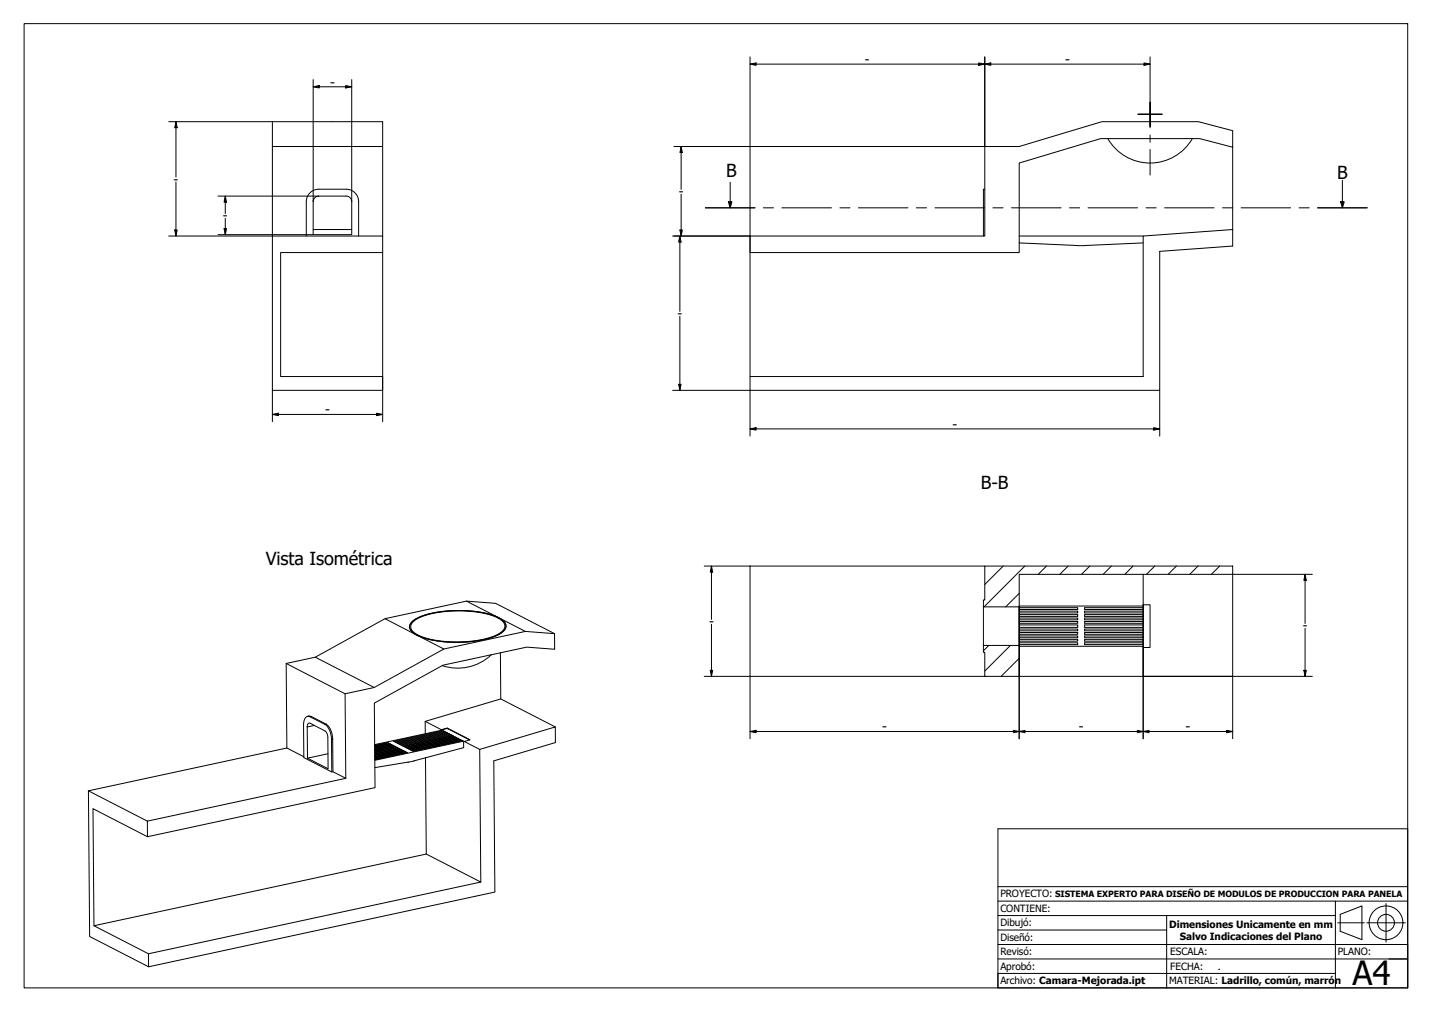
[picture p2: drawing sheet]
<svg xmlns="http://www.w3.org/2000/svg" width="297mm" height="210mm" viewBox="0 0 297 210" stroke-linecap="round" stroke-linejoin="round" font-family="sans-serif">
<!-- layer: Sombreado (ISO) -->
<g fill="none" stroke="#000" stroke-width=".21">
<path d="M208.1 117.4l-3.8 3.8M212.6 117.4l-8.5 8.5M217.1 117.4l-1.7 1.7M221.6 117.4l-1.8 1.7M226.1 117.4l-1.8 1.7M230.5 117.4l-1.7 1.7M235 117.4l-1.7 1.7M239.5 117.4l-1.7 1.7M244 117.4l-1.7 1.7M248.5 117.4l-1.7 1.7M253 117.4l-1.7 1.7M205.1 133.9l-1.1 1.1"/>
<path d="M209.6 133.9l-5.3 5.3M211.4 136.5l-3.7 3.8M211.4 123.1l-2.8 2.8"/>
</g>
<!-- layer: Visible (ISO) -->
<g fill="none" stroke="#000" stroke-width=".21">
<path d="M56.5 30.4h22.9M204.3 39.2h-.3v9.8M229.8 28.7a10.1 10.1 0 0 0 17.5 .1M255.7 30.5v17.1M56.5 49h22.9v3.4h-21.2v25.7h21.2v2.9h-22.9zM56.5 49v-23.8h22.9v23.8M63.5 49v-7.2a2.57 2.57 0 0 1 2.6-2.6h5.7a2.57 2.57 0 0 1 2.6 2.6v7.2M65 47.6h8M65.2 41.1l.5-.4h.4h5.7a1.14 1.14 0 0 1 1.2 1.1v6.9h-8v-6.9zM79.4 52.4v25.7M155.6 52.4h55.8v-18.6l16.9-5.1h20.6l6.8 1.8v-3.4l-7.1-1.9h-20l-17.2 5.2h-7.1v18.6h-48.7v32h85v-28.9l15.1-1.1v-3.4l-18.6 1.4v29.1h-81.5M211.4 50.4l12.2 .6 13.5-.6"/>
<path d="M211.4 49h25.7M204.3 117.4h51.4v1.7h-44.3v6.8h-7.4v-1.5h.3zM204.3 117.4h-48.7v22.9h48.7v-5h-.3v-1.4h7.4v6.4h-7.1M237.1 119.1v6.3h1.5v8.9h-1.5v6M255.7 119.1v21.2h-18.6M59.4 137.6l12.2 6.3M65.4 136.3l12.2 6.3M79.9 128.3l12.2 6.3M85.4 129a13.6 13.6 0 0 1 7.8-2.3l3-.1 3.6 .4a7.3 7.3 0 0 1 5 2.3 1.72 1.72 0 0 1-1.1 2.2 23 23 0 0 1-12.6 1.5l-.6-.1a8.2 8.2 0 0 1-5.4-2.3l-.1-.7zM85.7 129a13.9 13.9 0 0 1 8.1-2.3h3l2.5 .3a7.9 7.9 0 0 1 5.3 2.3 1.58 1.58 0 0 1-1 2.1 22.1 22.1 0 0 1-12.4 1.5l-.9-.1a7.2 7.2 0 0 1-5-2.3l-.1-.8zM96.8 124.7l12.2 6.3M101.9 135.8a10.1 10.1 0 0 1-10.2 2.3"/>
<path d="M103.8 135.4l.1 9.6-15.7 4.6v2.6M115 131.4l-12.2-6.3-6-.4-16.9 3.6-14.5 8-6 1.3 .1 17.5-41.2 8.9M204 125.9v8M211.4 126h12.2v.4h-12.2M211.4 126.8h12.2v.3h-12.2M211.4 127.5h12.2v.3h-12.2M211.4 128.2h12.2v.4h-12.2M211.4 128.9h12.2v.4h-12.2M211.4 129.6h12.2v.5h-12.2M211.4 130.5h12.2v.3h-12.2M211.4 131.2h12.2v.4h-12.2M211.4 131.9h12.2v.4h-12.2"/>
<path d="M211.4 132.6h12.2v.4h-12.2M211.4 133.3h12.2v.4h-12.2M211.4 134h25.7v.3M211.4 125.9v8M225 129.6h12.1v.5h-12.1zM225 130.5h12.1v.3h-12.1zM225 128.9h12.1v.4h-12.1zM225 131.2h12.1v.4h-12.1zM225 128.2h12.1v.4h-12.1zM225 131.9h12.1v.4h-12.1zM225 127.5h12.1v.3h-12.1zM225 132.6h12.1v.4h-12.1z"/>
<path d="M225 126.8h12.1v.3h-12.1zM225 133.3h12.1v.4h-12.1zM225 126h12.1v.4h-12.1zM237.1 125.4v.3h-25.7M59.5 155.1l3.5 1.9M63.8 148.6h.8l3 1.6a3.8 3.8 0 0 1 1.4 3.1l.1 6.8 2.6 1.3M63.9 150.1l.4-.1 3.1 1.6a1.68 1.68 0 0 1 .6 1.4l.1 6.5-4.3-2.2-.1-6.5zM68 156.3l-4.2 1M77.7 154.6l2.7-.6 .2 .1-2.9 .6M77.7 154.9l3.1-.7 .2 .1-3.3 .7M77.7 155.1l3.5-.7 .2 .1-3.7 .8M77.7 155.4l3.9-.8 .2 .1-4.1 .9"/>
<path d="M77.7 155.7l4.2-.9 .2 .1-4.4 .9M77.7 156l4.6-1 .3 .1-4.9 1.1M77.7 156.3l5.1-1.1 .2 .1-5.3 1.2M77.7 156.6l5.5-1.2 .2 .1-5.7 1.2M77.7 156.9l5.9-1.3 .2 .1-6.1 1.3M77.7 157.1l6.2-1.3 .2 .1-6.4 1.4M77.7 157.4l6.6-1.4 .2 .1-6.8 1.5M80.4 154v.1M80.8 154.2v.1M81.2 154.4v.1M81.6 154.6v.1M81.6 153.7l10.3-2.2 .2 .1-10.3 2.2z"/>
<path d="M81.9 154.8v.1M82 153.9l10.3-2.2 .2 .1-10.3 2.2zM82.3 155v.2M82.4 154.1l10.3-2.2 .2 .1-10.3 2.2zM82.8 154.3l10.2-2.2 .2 .1-10.2 2.2zM82.8 155.2v.2M83.2 154.5l10.2-2.2 .2 .1-10.2 2.2zM83.2 155.4v.2M83.5 154.7l10.3-2.2 .3 .2-10.3 2.2zM83.6 155.6v.2M83.9 155.8v.2M84 155l10.3-2.3 .2 .1-10.3 2.3z"/>
<path d="M84.3 156v.2M84.4 155.2l10.2-2.3 .2 .1-10.2 2.3zM84.7 158.1l-6.9 1.1M84.8 155.4l10.2-2.3 .2 .1-10.2 2.3zM85.1 155.5l10.3-2.2 .2 .1-10.3 2.3zM85.5 155.7l10.3-2.2 .2 .1-10.3 2.2zM85.9 157.8h.1M85.9 157.8l-1.2 .3M88.2 149.6l3.4 1.8 1.2-.4 4.7 2.4-1.2 .4 3.2 1.6M88.3 157.2l.1 19.9-68.9 14.9M91.9 151.5v.2M92.3 151.7v.2"/>
<path d="M92.7 151.9v.2M92.8 151v.1M93 152.1v.2M93.4 152.3v.2M93.8 152.5v.2M94.3 152.7v.2M94.6 152.9v.2M95 153.1v.2M95.4 153.3v.2M95.8 153.5v.2M96.2 153.7v1.4l-10.3 2.7M96.3 153.8l-18.6 3.9"/>
<path d="M97.4 153.5l-4.6-2.4-15.1 3.4M103.9 145l11.3 5.8M211.4 140.3h25.7M30.6 170.3l41.1-8.9-.1-17.5 6-1.3 14.5-8 16.9-3.6 6 .4 .1 3.3-5.8-.5-17.4 3.8-14.3 7.8 .2 17.6-47.2 10.1v-3.2l-12.3-6.3 .3 30.2 12.2 6.3v-2.7l-11.3-5.8-.2-24.3 11.3 5.8M69.1 160.1h-.3l-5.8-3v-6.7a1.43 1.43 0 0 1 1.1-1.8l3.3 1.6a3.8 3.8 0 0 1 1.4 3.2v6.7M88.4 177.1l11.3 5.9-68.9 14.8M99.7 183l-.2-27.6 15.7-4.6v3.2l-12.8 3.8 .3 27.2-71.9 15.5"/>
</g>
<!-- layer: Visible fina (ISO) -->
<path d="M64.6 148.6l-.3 .1M65.2 150.5l-1.5 .3M67.6 150.2h-.2M69 153.3l-.2 .1" fill="none" stroke="#000" stroke-width=".21"/>
<g fill="none" stroke="#000" stroke-width=".21">
<path d="M151.5 37.8v5.3M278.5 37.4v5.7M146.3 43.1h10.3M151.1 41.9h.7l-.3 1.2zM158.3 43.1h2.1M162.2 43.1h10.3M174.2 43.1h2.1M178.1 43.1h10.2M190.1 43.1h2.1M193.9 43.1h10.3M206 43.1h2.1M209.8 43.1h10.3"/>
<path d="M221.8 43.1h2.1M225.7 43.1h10.3M237.7 43.1h2.1M241.6 43.1h10.2M253.6 43.1h2.1M257.4 43.1h10.3M269.5 43.1h2.1M273.3 43.1h10.3M278.1 41.9h.7l-.3 1.2z"/>
</g>
<g fill="#000">
<path d="M151.1 41.9h.7l-.3 1.2z" fill-rule="evenodd"/>
<path d="M278.1 41.9h.7l-.3 1.2z" fill-rule="evenodd"/>
</g>
<!-- layer: Borde (ISO) -->
<path d="M5 4.9h287v200h-287z" fill="none" stroke="#000" stroke-width=".21"/>
<g fill="none" stroke="#000" stroke-width=".21">
<path d="M207 171.9h85v33h-85zM207 198.9h85M207 195.9h85M207 186.9h85M207 183.9h85M207 189.9h35M207 192.9h35M277 189.9h-35v15M277 186.9v18M277.5 191.4h5.5M278 189.7l4.5-1.8v7l-4.5-1.7zM283.5 191.4h8"/>
<path d="M287.5 187.4v8M277 201.9h-70v3"/>
<circle cx="287.5" cy="191.4" r="3.5"/>
<circle cx="287.5" cy="191.4" r="1.75"/>
</g>
<path d="M288.1 198.9h3.9" fill="none" stroke="#000" stroke-width=".21"/>
<!-- layer: 0 -->
<path d="M252.9 201h.1" fill="none" stroke="#000" stroke-width=".21"/>
<!-- layer: Marca de centro (ISO) -->
<path d="M236.1 23.7h2.5h-2.5M238.6 21.2v2.5v-2.5M238.6 26.2v-2.5v2.8M238.6 28v1.5M238.6 31v5.3M241.1 23.7h-2.5h2.5" fill="none" stroke="#000" stroke-width=".21"/>
<!-- layer: Cota (ISO) -->
<g fill="none" stroke="#000" stroke-width=".21">
<path d="M65 18l1.2-.2v.4zM65 18h8M65 16.5v25.3M71.7 17.8l1.3 .2-1.3 .2zM73 16.5v25.3M155.6 13.3l1.2-.2v.5zM155.6 13.3h83M155.6 11.8v40.6M203 13.1l1.3 .2-1.3 .3zM204.3 13.3l1.2-.2v.5zM204.3 11.8v18.6h-64.5M237.3 13.1l1.3 .2-1.3 .3z"/>
<path d="M238.6 11.8v9.4M35 25.2h21.5M36.5 25.2l.2 1.3h-.5zM36.5 25.2v11.5M36.5 37.7v11.3M141.3 30.4l.2 1.2h-.5zM141.3 30.4v8.9M35 49h21.5M36.2 47.7h.5l-.2 1.3zM45.2 48.7h19.8M45.2 40.7h20.9M46.5 47.4h.5l-.3 1.3z"/>
<path d="M46.7 40.7l.3 1.2h-.5zM46.7 40.7v3.6M46.7 45.3v3.4M139.5 49h16.1M141 49l.3 1.2h-.5zM141 49v15.6M141 47.7h.5l-.2 1.3zM141.3 40.3v8.7M79.4 78.1v9.4M140.8 79.7h.5l-.3 1.3zM141 65.6v15.4M56.5 86l1.2-.3v.5z"/>
<path d="M56.5 86h22.9M56.5 81v6.5M78.1 85.7l1.3 .3-1.3 .2zM139.5 81h16.1v9.5M155.6 89l1.2-.3v.5zM155.6 89h85M239.3 88.7l1.3 .3-1.3 .2zM240.6 81v9.5M146.1 117.4h9.5M147.6 117.4l.2 1.3h-.5zM147.6 117.4v11.1M255.7 119.1h16.5"/>
<path d="M270.7 119.1l.3 1.3h-.5zM270.7 119.1v10.2M147.3 139h.5l-.2 1.3zM147.6 129.5v10.8M211.4 125.9v27.3M237.1 125.4v27.8M270.5 139h.5l-.3 1.3zM270.7 130.3v10M146.1 140.3h9.5v12.9M155.6 151.7l1.2-.2v.5zM155.6 151.7h55.8l-1.2 .3M210.2 151.5l2.5 .5"/>
<path d="M212.7 151.5l-1.3 .2h25.7l-1.2 .3M235.9 151.5l2.5 .5M237.1 140.3h35.1M238.4 151.5l-1.3 .2h18.6M254.4 151.5l1.3 .2-1.3 .3zM255.7 140.3v12.9"/>
</g>
<g fill="#000">
<path d="M65 18l1.2-.2v.4z" fill-rule="evenodd"/>
<path d="M71.7 17.8l1.3 .2-1.3 .2z" fill-rule="evenodd"/>
<path d="M155.6 13.3l1.2-.2v.5z" fill-rule="evenodd"/>
<path d="M203 13.1l1.3 .2-1.3 .3z" fill-rule="evenodd"/>
<path d="M204.3 13.3l1.2-.2v.5z" fill-rule="evenodd"/>
<path d="M237.3 13.1l1.3 .2-1.3 .3z" fill-rule="evenodd"/>
<path d="M36.5 25.2l.2 1.3h-.5z" fill-rule="evenodd"/>
<path d="M141.3 30.4l.2 1.2h-.5z" fill-rule="evenodd"/>
<path d="M36.2 47.7h.5l-.2 1.3z" fill-rule="evenodd"/>
<path d="M46.5 47.4h.5l-.3 1.3z" fill-rule="evenodd"/>
<path d="M46.7 40.7l.3 1.2h-.5z" fill-rule="evenodd"/>
<path d="M141 47.7h.5l-.2 1.3z" fill-rule="evenodd"/>
<path d="M141 49l.3 1.2h-.5z" fill-rule="evenodd"/>
<path d="M140.8 79.7h.5l-.3 1.3z" fill-rule="evenodd"/>
<path d="M56.5 86l1.2-.3v.5z" fill-rule="evenodd"/>
<path d="M78.1 85.7l1.3 .3-1.3 .2z" fill-rule="evenodd"/>
<path d="M155.6 89l1.2-.3v.5z" fill-rule="evenodd"/>
<path d="M239.3 88.7l1.3 .3-1.3 .2z" fill-rule="evenodd"/>
<path d="M147.6 117.4l.2 1.3h-.5z" fill-rule="evenodd"/>
<path d="M147.3 139h.5l-.2 1.3z" fill-rule="evenodd"/>
<path d="M270.5 139h.5l-.3 1.3z" fill-rule="evenodd"/>
<path d="M270.7 119.1l.3 1.3h-.5z" fill-rule="evenodd"/>
<path d="M155.6 151.7l1.2-.2v.5z" fill-rule="evenodd"/>
<path d="M254.4 151.5l1.3 .2-1.3 .3z" fill-rule="evenodd"/>
</g>
<text font-size="6.9" x="280.6" y="204.4">A4</text>
<g font-size="3.7">
<text x="150.6" y="36.7">B</text>
<text x="277.4" y="37.1">B</text>
<text x="203.5" y="101.4">B-B</text>
<text x="55.1" y="117.1">Vista Isométrica</text>
</g>
<g font-size="2.8">
<text x="68.5" y="18">-</text>
<text x="179.4" y="13.3">-</text>
<text x="220.9" y="13.3">-</text>
<text x="36" y="38.1">-</text>
<text x="140.8" y="40.7">-</text>
<text x="46.2" y="45.7">-</text>
<text x="140.5" y="66">-</text>
<text x="67.4" y="86">-</text>
<text x="197.6" y="89">-</text>
<text x="147.1" y="129.8">-</text>
<text x="270.2" y="130.7">-</text>
<text x="183" y="151.7">-</text>
<text x="223.8" y="151.7">-</text>
<text x="245.9" y="151.7">-</text>
</g>
<g font-size="2.1">
<text x="207.5" y="189.2">CONTIENE:</text>
<text x="207.5" y="186.2">PROYECTO:</text>
<text x="207.5" y="195.2">Diseñó:</text>
<text x="207.5" y="192.2">Dibujó:</text>
<text x="242.5" y="192.5">Dimensiones Unicamente en mm</text>
<text x="244.7" y="194.9">Salvo Indicaciones del Plano</text>
<text x="207.5" y="201.2">Aprobó:</text>
<text x="207.5" y="198.2">Revisó:</text>
<text x="242.7" y="198.2">ESCALA:</text>
<text x="242.7" y="201.2">FECHA:</text>
<text x="277.5" y="198.2">PLANO:</text>
<text x="207.5" y="204.2">Archivo: Camara-Mejorada.ipt</text>
<text x="242.5" y="204.2">MATERIAL: Ladrillo, común, marrón</text>
</g>
<text font-size="1.8" x="218.9" y="186.1">SISTEMA EXPERTO PARA DISEÑO DE MODULOS DE PRODUCCION PARA PANELA</text>
</svg>
